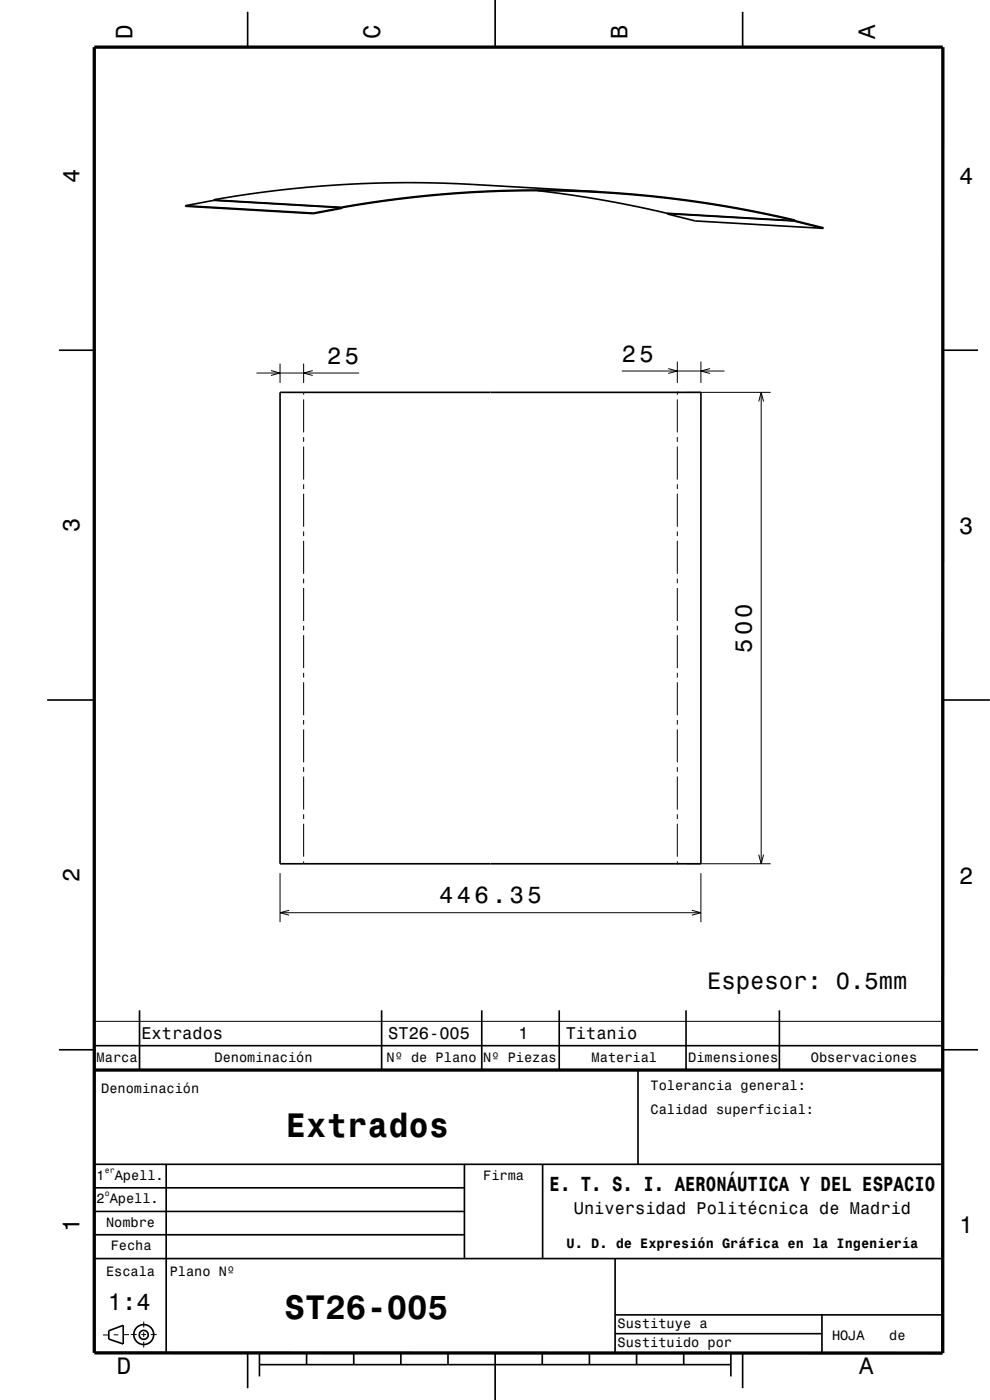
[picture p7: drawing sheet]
<svg xmlns="http://www.w3.org/2000/svg" width="210mm" height="297mm" viewBox="0 0 210 297" stroke-linecap="round" stroke-linejoin="round" font-family="sans-serif">
<g fill="none" stroke="#000" stroke-width=".21">
<path d="M45.3 42.5l27.2 1.6M45.4 42.4l27.2 1.5M141.5 45.2l27.1 1.6M141.6 45.4l27.1 1.6M54.4 79.1h21.8M57.5 78.6l1.9 .5-1.9 .6M59.4 77.1v4.1M64.4 77.1v4.1M66.3 78.6l-1.9 .5 1.9 .6M131.9 78.7h21.8M141.7 78.2l2 .5-2 .5M143.7 76.7v4.5"/>
<path d="M148.7 76.7v4.5M150.6 78.2l-1.9 .5 1.9 .5M64.4 83.2v.5M64.4 84.7v7M64.4 92.7v1M64.4 94.7v7M143.7 83.2v.5M143.7 84.7v7M143.7 92.7v1M143.7 94.7v7M145.7 83.2h17.8M160.9 85.2l.6-2 .5 2"/>
<path d="M161.5 83.2v100M64.4 102.7v1M64.4 104.7v7M64.4 112.7v1M64.4 114.7v7M143.7 102.7v1M143.7 104.7v7M143.7 112.7v1M143.7 114.7v7M64.4 122.7v1M64.4 124.7v7M64.4 132.7v1"/>
<path d="M64.4 134.7v7M143.7 122.7v1M143.7 124.7v7M143.7 132.7v1M143.7 134.7v7M64.4 142.7v1M64.4 144.7v7M64.4 152.7v1M64.4 154.7v7M143.7 142.7v1M143.7 144.7v7M143.7 152.7v1"/>
<path d="M143.7 154.7v7M64.4 162.7v1M64.4 164.7v7M64.4 172.7v1M64.4 174.7v7M143.7 162.7v1M143.7 164.7v7M143.7 172.7v1M143.7 174.7v7M59.4 185.2v10.4M59.4 193.6h89.3M61.3 193.1l-1.9 .5 1.9 .5"/>
<path d="M64.4 182.7v.5M143.7 182.7v.5M145.7 183.2h17.8M146.7 193.1l2 .5-2 .5M148.7 185.2v10.4M160.9 181.3l.6 1.9 .5-1.9M20 216.7h180M23.1 283.2h-1.2M25.1 283.2h-1M27.4 283.1l-1.3 .1M27.7 283.1h1.3M30 283.1h1"/>
<path d="M30.5 280.4v1.2M30.5 282.6v1M30.5 284.6v1.3M32 283.1h1.2"/>
</g>
<g fill="none" stroke="#000" stroke-width=".35">
<path d="M52.5 2.5v7.5M105 0v10M157.5 2.5v7.5M39.3 43.6l.1 .2 27.1 1.5M39.3 43.6l27.2 1.6M45.3 42.5l-6 1.1M45.3 42.5l27.2 1.6M66.5 45.2v.1M72.5 44.1l-6 1.1M72.5 44.1h.1M72.6 44l11.9-1.7 11.2-1.2 12.2-.6h12.4l11.9 .6 11.7 1.2 12.5 2 12.2 2.5M72.6 44.1l-.1 .1-6 1.1"/>
<path d="M72.6 44v.1M114 40.4l13.1 1.9 7.5 1.4 6.9 1.5M127.6 40.7l-30.7-1.7-7.4-.2h-8l-9.8 .4-9.5 .8-10.4 1.3-6.4 1.1-.1 .1M127.6 40.7l-13.9-.4-6.8 .1-7.6 .4-6.8 .5-7.5 .8-8 1.1-4.4 .7-.1 .2M127.6 40.7l11.5 .9 10.1 1.4 11.6 2 6.9 1.5 .9 .2 .1 .1M141.5 45.2l.1 .2 5.9 1.5 27.1 1.5M141.5 45.2l27.1 1.6M141.5 45.2h.1M168.6 46.8l.1 .2 5.9 1.4M168.6 46.8h.1M168.7 46.8l6 1.5-.1 .1M168.7 46.8h.1"/>
<path d="M12.5 74.3h7.5M200 74.3h7.5M59.4 83.2h89.3v100h-89.3zM10 148.5h10M200 148.5h10M29.6 214.3v12.7M81 214.3v12.7M102.2 214.3v12.7M118.6 214.3v12.7M145.5 214.3v12.7M165.3 214.3v12.7M12.5 222.7h7.5"/>
<path d="M20 221.8h180M135.3 227v20M200 222.7h7.5M19.9 247h180M19.9 257h78.7M19.9 252h78.6M35.2 247v40M98.5 247v20M115.1 247v20M19.9 267h180M19.9 261.9h78.7M130.5 267v20"/>
<path d="M130.5 278.9h69.4M174.4 278.9v8.1M23.1 282.3l3-1.1v3.9l-3-1zM52.5 287v7.5M55 289.5h100M55 287v5M65 287v2.5M75 287v2.5M85 287v2.5M95 287v2.5M105 287v10M115 287v2.5"/>
<path d="M125 287v2.5M130.5 282.9h43.9M135 287v2.5M145 287v2.5M155 287v5M157.5 287v7.5"/>
<circle cx="30.5" cy="283.2" r=".96"/>
<circle cx="30.5" cy="283.1" r="2.11"/>
</g>
<path d="M20 10h180v277h-180zM19.9 227h180" fill="none" stroke="#000" stroke-width=".7" stroke-linecap="butt"/>
<g font-size="7.2">
<text x="60.6" y="241.2">Extrados</text>
<text x="60.4" y="279.8">ST26-005</text>
</g>
<g font-size="5">
<text x="28.1" y="8.2" transform="rotate(-90 28.1 8.2)">D</text>
<text x="80.6" y="8.2" transform="rotate(-90 80.6 8.2)">C</text>
<text x="133.1" y="8.2" transform="rotate(-90 133.1 8.2)">B</text>
<text x="185.6" y="8.2" transform="rotate(-90 185.6 8.2)">A</text>
<text x="16.8" y="38.7" transform="rotate(-90 16.8 38.7)">4</text>
<text x="203.5" y="39">4</text>
<text x="69.4" y="77.1">25</text>
<text x="131.9" y="76.7">25</text>
<text x="16.8" y="112.9" transform="rotate(-90 16.8 112.9)">3</text>
<text x="203.5" y="113.2">3</text>
<text x="159.5" y="138.5" transform="rotate(-90 159.5 138.5)">500</text>
<text x="16.8" y="187.1" transform="rotate(-90 16.8 187.1)">2</text>
<text x="93.2" y="191.6">446.35</text>
<text x="203.5" y="187.4">2</text>
<text x="150" y="209.8">Espesor: 0.5mm</text>
<text x="16.8" y="261.3" transform="rotate(-90 16.8 261.3)">1</text>
<text x="203.5" y="261.6">1</text>
<text x="22.9" y="277.8">1:4</text>
<text x="24.8" y="291.5">D</text>
<text x="182.3" y="291.5">A</text>
</g>
<text font-size="4.3" x="116.6" y="252.7">E. T. S. I. AERONÁUTICA Y DEL ESPACIO</text>
<g font-size="3.6">
<text x="30" y="220.5">Extrados</text>
<text x="82.4" y="220.5">ST26-005</text>
<text x="110" y="220.5">1</text>
<text x="120" y="220.5">Titanio</text>
<text x="121.7" y="257.5">Universidad Politécnica de Madrid</text>
</g>
<g font-size="2.9">
<text x="20.5" y="225.3">Marca</text>
<text x="45.5" y="225.3">Denominación</text>
<text x="82" y="225.3">Nº de Plano</text>
<text x="102.5" y="225.3">Nº Piezas</text>
<text x="125.5" y="225.3">Material</text>
<text x="146" y="225.3">Dimensiones</text>
<text x="172" y="225.3">Observaciones</text>
<text x="21.5" y="231.8">Denominación</text>
<text x="138" y="231.3">Tolerancia general:</text>
<text x="138" y="236.3">Calidad superficial:</text>
<text x="20.5" y="250.3">1</text>
<text x="24.3" y="250.3">Apell.</text>
<text x="102.5" y="250.3">Firma</text>
<text x="20.5" y="255.3">2 Apell.</text>
<text x="22.5" y="260.3">Nombre</text>
<text x="23.5" y="265.3">Fecha</text>
<text x="120.2" y="264.8">U. D. de Expresión Gráfica en la Ingeniería</text>
<text x="22.5" y="270.8">Escala</text>
<text x="36" y="270.8">Plano Nº</text>
<text x="131" y="281.8">Sustituye a</text>
<text x="131" y="285.8">Sustituido por</text>
<text x="176.5" y="284.3">HOJA</text>
<text x="188.6" y="284.3">de</text>
</g>
<g font-size="1.7">
<text x="22.2" y="248.8">er</text>
<text x="22.2" y="253.8">o</text>
</g>
</svg>
